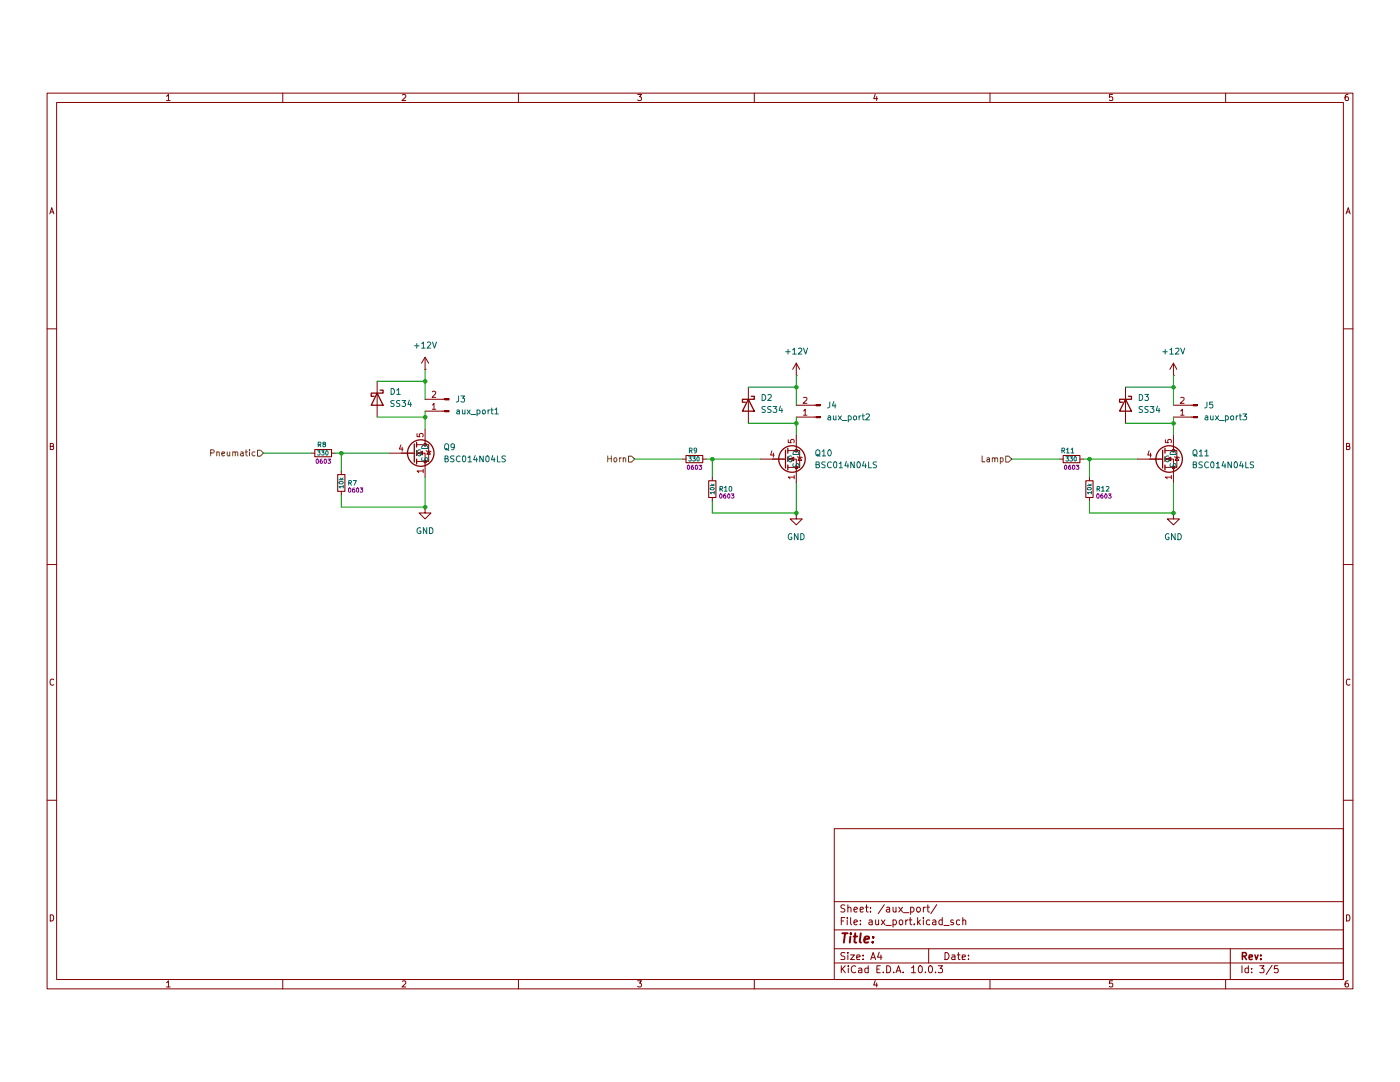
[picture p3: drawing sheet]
(kicad_sch
 (version 20260306)
 (generator "eeschema")
 (generator_version "10.0")
 (paper "A4")
 (lib_symbols
  (symbol "Connector:Conn_01x02_Pin"
   (pin_names
    (offset 1.016) (hide yes)) (exclude_from_sim no) (in_bom yes) (on_board yes)
   (in_pos_files yes)
   (duplicate_pin_numbers_are_jumpers no)
   (property "Reference" "J" (at 0 2.54 0) (show_name no) (do_not_autoplace no) (effects (font (size 1.27 1.27))))
   (property "Value" "Conn_01x02_Pin" (at 0 -5.08 0) (show_name no) (do_not_autoplace no) (effects (font (size 1.27 1.27))))
   (property "Footprint" "" (at 0 0 0) (show_name no) (do_not_autoplace no) (hide yes) (effects (font (size 1.27 1.27))))
   (property "Datasheet" "" (at 0 0 0) (show_name no) (do_not_autoplace no) (hide yes) (effects (font (size 1.27 1.27))))
   (property "Description" "Generic connector, single row, 01x02, script generated" (at 0 0 0) (show_name no) (do_not_autoplace no) (hide yes) (effects (font (size 1.27 1.27))))
   (property "ki_locked" "" (at 0 0 0) (show_name no) (do_not_autoplace no) (effects (font (size 1.27 1.27))))
   (symbol "Conn_01x02_Pin_1_1"
    (rectangle (start 0.8636 0.127) (end 0 -0.127) (stroke (width 0.1524) (type default)) (fill (type outline)))
    (rectangle (start 0.8636 -2.413) (end 0 -2.667) (stroke (width 0.1524) (type default)) (fill (type outline)))
    (polyline (pts (xy 1.27 0) (xy 0.8636 0)) (stroke (width 0.1524) (type default)) (fill (type none)))
    (polyline (pts (xy 1.27 -2.54) (xy 0.8636 -2.54)) (stroke (width 0.1524) (type default)) (fill (type none)))
    (pin passive line (at 5.08 0 180) (length 3.81) (name "Pin_1" (effects (font (size 1.27 1.27)))) (number "1" (effects (font (size 1.27 1.27)))))
    (pin passive line (at 5.08 -2.54 180) (length 3.81) (name "Pin_2" (effects (font (size 1.27 1.27)))) (number "2" (effects (font (size 1.27 1.27))))))
   (embedded_fonts no))
  (symbol "Device:R_Small"
   (pin_numbers (hide yes))
   (pin_names
    (offset 0.254) (hide yes)) (exclude_from_sim no) (in_bom yes) (on_board yes)
   (in_pos_files yes)
   (duplicate_pin_numbers_are_jumpers no)
   (property "Reference" "R" (at 0 0 90) (show_name no) (do_not_autoplace no) (effects (font (size 1.016 1.016))))
   (property "Value" "R_Small" (at 1.778 0 90) (show_name no) (do_not_autoplace no) (effects (font (size 1.27 1.27))))
   (property "Footprint" "" (at 0 0 0) (show_name no) (do_not_autoplace no) (hide yes) (effects (font (size 1.27 1.27))))
   (property "Datasheet" "" (at 0 0 0) (show_name no) (do_not_autoplace no) (hide yes) (effects (font (size 1.27 1.27))))
   (property "Description" "Resistor, small symbol" (at 0 0 0) (show_name no) (do_not_autoplace no) (hide yes) (effects (font (size 1.27 1.27))))
   (symbol "R_Small_0_1"
    (rectangle (start -0.762 1.778) (end 0.762 -1.778) (stroke (width 0.2032) (type default)) (fill (type none))))
   (symbol "R_Small_1_1"
    (pin passive line (at 0 2.54 270) (length 0.762) (name "" (effects (font (size 1.27 1.27)))) (number "1" (effects (font (size 1.27 1.27)))))
    (pin passive line (at 0 -2.54 90) (length 0.762) (name "" (effects (font (size 1.27 1.27)))) (number "2" (effects (font (size 1.27 1.27))))))
   (embedded_fonts no))
  (symbol "Diode:SS34"
   (pin_numbers (hide yes))
   (pin_names
    (offset 1.016) (hide yes)) (exclude_from_sim no) (in_bom yes) (on_board yes)
   (in_pos_files yes)
   (duplicate_pin_numbers_are_jumpers no)
   (property "Reference" "D" (at 0 2.54 0) (show_name no) (do_not_autoplace no) (effects (font (size 1.27 1.27))))
   (property "Value" "SS34" (at 0 -2.54 0) (show_name no) (do_not_autoplace no) (effects (font (size 1.27 1.27))))
   (property "Footprint" "Diode_SMD:D_SMA" (at 0 -4.445 0) (show_name no) (do_not_autoplace no) (hide yes) (effects (font (size 1.27 1.27))))
   (property "Datasheet" "https://www.vishay.com/docs/88751/ss32.pdf" (at 0 0 0) (show_name no) (do_not_autoplace no) (hide yes) (effects (font (size 1.27 1.27))))
   (property "Description" "40V 3A Schottky Diode, SMA" (at 0 0 0) (show_name no) (do_not_autoplace no) (hide yes) (effects (font (size 1.27 1.27))))
   (symbol "SS34_0_1"
    (polyline (pts (xy -1.905 0.635) (xy -1.905 1.27) (xy -1.27 1.27) (xy -1.27 -1.27) (xy -0.635 -1.27) (xy -0.635 -0.635)) (stroke (width 0.254) (type default)) (fill (type none)))
    (polyline (pts (xy 1.27 1.27) (xy 1.27 -1.27) (xy -1.27 0) (xy 1.27 1.27)) (stroke (width 0.254) (type default)) (fill (type none)))
    (polyline (pts (xy 1.27 0) (xy -1.27 0)) (stroke (width 0) (type default)) (fill (type none))))
   (symbol "SS34_1_1"
    (pin passive line (at -3.81 0 0) (length 2.54) (name "K" (effects (font (size 1.27 1.27)))) (number "1" (effects (font (size 1.27 1.27)))))
    (pin passive line (at 3.81 0 180) (length 2.54) (name "A" (effects (font (size 1.27 1.27)))) (number "2" (effects (font (size 1.27 1.27))))))
   (embedded_fonts no))
  (symbol "TrainDriver:BSC014N04LS" (exclude_from_sim no) (in_bom yes) (on_board yes)
   (in_pos_files yes)
   (duplicate_pin_numbers_are_jumpers no)
   (property "Reference" "Q" (at 0 0 0) (show_name no) (do_not_autoplace no) (effects (font (size 1.27 1.27))))
   (property "Value" "BSC014N04LS" (at 0 0 0) (show_name no) (do_not_autoplace no) (effects (font (size 1.27 1.27))))
   (property "Footprint" "Package_SON:Infineon_PG-TDSON-8_6.15x5.15mm" (at 0 0 0) (show_name no) (do_not_autoplace no) (hide yes) (effects (font (size 1.27 1.27))))
   (property "Datasheet" "" (at 0 0 0) (show_name no) (do_not_autoplace no) (hide yes) (effects (font (size 1.27 1.27))))
   (property "Description" "" (at 0 0 0) (show_name no) (do_not_autoplace no) (hide yes) (effects (font (size 1.27 1.27))))
   (symbol "BSC014N04LS_0_1"
    (polyline (pts (xy -4.826 4.445) (xy -4.826 0.635)) (stroke (width 0.254) (type default)) (fill (type none)))
    (polyline (pts (xy -4.826 2.54) (xy -7.62 2.54)) (stroke (width 0) (type default)) (fill (type none)))
    (polyline (pts (xy -4.318 4.826) (xy -4.318 3.81)) (stroke (width 0.254) (type default)) (fill (type none)))
    (polyline (pts (xy -4.318 3.048) (xy -4.318 2.032)) (stroke (width 0.254) (type default)) (fill (type none)))
    (polyline (pts (xy -4.318 1.27) (xy -4.318 0.254)) (stroke (width 0.254) (type default)) (fill (type none)))
    (polyline (pts (xy -4.318 0.762) (xy -1.778 0.762) (xy -1.778 4.318) (xy -4.318 4.318)) (stroke (width 0) (type default)) (fill (type none)))
    (polyline (pts (xy -4.064 2.54) (xy -3.048 2.921) (xy -3.048 2.159) (xy -4.064 2.54)) (stroke (width 0) (type default)) (fill (type outline)))
    (circle (center -3.429 2.54) (radius 2.794) (stroke (width 0.254) (type default)) (fill (type none)))
    (polyline (pts (xy -2.54 5.08) (xy -2.54 4.318)) (stroke (width 0) (type default)) (fill (type none)))
    (circle (center -2.54 4.318) (radius 0.254) (stroke (width 0) (type default)) (fill (type outline)))
    (circle (center -2.54 0.762) (radius 0.254) (stroke (width 0) (type default)) (fill (type outline)))
    (polyline (pts (xy -2.54 0) (xy -2.54 2.54) (xy -4.318 2.54)) (stroke (width 0) (type default)) (fill (type none)))
    (polyline (pts (xy -2.286 3.048) (xy -2.159 2.921) (xy -1.397 2.921) (xy -1.27 2.794)) (stroke (width 0) (type default)) (fill (type none)))
    (polyline (pts (xy -1.778 2.921) (xy -2.159 2.286) (xy -1.397 2.286) (xy -1.778 2.921)) (stroke (width 0) (type default)) (fill (type none))))
   (symbol "BSC014N04LS_1_1"
    (pin passive line (at -2.54 -2.54 90) (length 2.54) (name "S" (effects (font (size 1.27 1.27)))) (number "1" (effects (font (size 1.27 1.27)))))
    (pin passive line (at -2.54 -2.54 90) (length 2.54) (hide yes) (name "S" (effects (font (size 1.27 1.27)))) (number "2" (effects (font (size 1.27 1.27)))))
    (pin passive line (at -2.54 -2.54 90) (length 2.54) (hide yes) (name "S" (effects (font (size 1.27 1.27)))) (number "3" (effects (font (size 1.27 1.27)))))
    (pin input line (at -10.16 2.54 0) (length 5.08) (name "G" (effects (font (size 1.27 1.27)))) (number "4" (effects (font (size 1.27 1.27)))))
    (pin passive line (at -2.54 7.62 270) (length 2.54) (name "D" (effects (font (size 1.27 1.27)))) (number "5" (effects (font (size 1.27 1.27))))))
   (embedded_fonts no))
  (symbol "power:+12V"
   (power global)
   (pin_numbers (hide yes))
   (pin_names
    (offset 0) (hide yes)) (exclude_from_sim no) (in_bom yes) (on_board yes)
   (in_pos_files yes)
   (duplicate_pin_numbers_are_jumpers no)
   (property "Reference" "#PWR" (at 0 -3.81 0) (show_name no) (do_not_autoplace no) (hide yes) (effects (font (size 1.27 1.27))))
   (property "Value" "+12V" (at 0 3.556 0) (show_name no) (do_not_autoplace no) (effects (font (size 1.27 1.27))))
   (property "Footprint" "" (at 0 0 0) (show_name no) (do_not_autoplace no) (hide yes) (effects (font (size 1.27 1.27))))
   (property "Datasheet" "" (at 0 0 0) (show_name no) (do_not_autoplace no) (hide yes) (effects (font (size 1.27 1.27))))
   (property "Description" "Power symbol creates a global label with name \"+12V\"" (at 0 0 0) (show_name no) (do_not_autoplace no) (hide yes) (effects (font (size 1.27 1.27))))
   (symbol "+12V_0_1"
    (polyline (pts (xy -0.762 1.27) (xy 0 2.54)) (stroke (width 0) (type default)) (fill (type none)))
    (polyline (pts (xy 0 2.54) (xy 0.762 1.27)) (stroke (width 0) (type default)) (fill (type none)))
    (polyline (pts (xy 0 0) (xy 0 2.54)) (stroke (width 0) (type default)) (fill (type none))))
   (symbol "+12V_1_1"
    (pin power_in line (at 0 0 90) (length 0) (name "" (effects (font (size 1.27 1.27)))) (number "1" (effects (font (size 1.27 1.27))))))
   (embedded_fonts no))
  (symbol "power:GND"
   (power global)
   (pin_numbers (hide yes))
   (pin_names
    (offset 0) (hide yes)) (exclude_from_sim no) (in_bom yes) (on_board yes)
   (in_pos_files yes)
   (duplicate_pin_numbers_are_jumpers no)
   (property "Reference" "#PWR" (at 0 -6.35 0) (show_name no) (do_not_autoplace no) (hide yes) (effects (font (size 1.27 1.27))))
   (property "Value" "GND" (at 0 -3.81 0) (show_name no) (do_not_autoplace no) (effects (font (size 1.27 1.27))))
   (property "Footprint" "" (at 0 0 0) (show_name no) (do_not_autoplace no) (hide yes) (effects (font (size 1.27 1.27))))
   (property "Datasheet" "" (at 0 0 0) (show_name no) (do_not_autoplace no) (hide yes) (effects (font (size 1.27 1.27))))
   (property "Description" "Power symbol creates a global label with name \"GND\" , ground" (at 0 0 0) (show_name no) (do_not_autoplace no) (hide yes) (effects (font (size 1.27 1.27))))
   (symbol "GND_0_1"
    (polyline (pts (xy 0 0) (xy 0 -1.27) (xy 1.27 -1.27) (xy 0 -2.54) (xy -1.27 -1.27) (xy 0 -1.27)) (stroke (width 0) (type default)) (fill (type none))))
   (symbol "GND_1_1"
    (pin power_in line (at 0 0 270) (length 0) (name "" (effects (font (size 1.27 1.27)))) (number "1" (effects (font (size 1.27 1.27))))))
   (embedded_fonts no)))
 (junction
  (at 248.92 72.39)
  (diameter 0)
  (color 0 0 0 0))
 (junction
  (at 168.91 99.06)
  (diameter 0)
  (color 0 0 0 0))
 (junction
  (at 90.17 78.74)
  (diameter 0)
  (color 0 0 0 0))
 (junction
  (at 168.91 72.39)
  (diameter 0)
  (color 0 0 0 0))
 (junction
  (at 231.14 87.63)
  (diameter 0)
  (color 0 0 0 0))
 (junction
  (at 90.17 71.12)
  (diameter 0)
  (color 0 0 0 0))
 (junction
  (at 248.92 99.06)
  (diameter 0)
  (color 0 0 0 0))
 (junction
  (at 248.92 80.01)
  (diameter 0)
  (color 0 0 0 0))
 (junction
  (at 90.17 97.79)
  (diameter 0)
  (color 0 0 0 0))
 (junction
  (at 72.39 86.36)
  (diameter 0)
  (color 0 0 0 0))
 (junction
  (at 151.13 87.63)
  (diameter 0)
  (color 0 0 0 0))
 (junction
  (at 168.91 80.01)
  (diameter 0)
  (color 0 0 0 0))
 (wire
  (pts (xy 168.91 80.01) (xy 168.91 82.55))
  (stroke (width 0) (type default)))
 (wire
  (pts (xy 72.39 86.36) (xy 82.55 86.36))
  (stroke (width 0) (type default)))
 (wire
  (pts (xy 151.13 87.63) (xy 161.29 87.63))
  (stroke (width 0) (type default)))
 (wire
  (pts (xy 231.14 91.44) (xy 231.14 87.63))
  (stroke (width 0) (type default)))
 (wire
  (pts (xy 168.91 78.74) (xy 168.91 80.01))
  (stroke (width 0) (type default)))
 (wire
  (pts (xy 248.92 72.39) (xy 248.92 76.2))
  (stroke (width 0) (type default)))
 (wire
  (pts (xy 168.91 72.39) (xy 168.91 76.2))
  (stroke (width 0) (type default)))
 (wire
  (pts (xy 151.13 96.52) (xy 151.13 99.06))
  (stroke (width 0) (type default)))
 (wire
  (pts (xy 72.39 95.25) (xy 72.39 97.79))
  (stroke (width 0) (type default)))
 (wire
  (pts (xy 55.88 86.36) (xy 66.04 86.36))
  (stroke (width 0) (type default)))
 (wire
  (pts (xy 80.01 71.12) (xy 90.17 71.12))
  (stroke (width 0) (type default)))
 (wire
  (pts (xy 90.17 77.47) (xy 90.17 78.74))
  (stroke (width 0) (type default)))
 (wire
  (pts (xy 90.17 78.74) (xy 90.17 81.28))
  (stroke (width 0) (type default)))
 (wire
  (pts (xy 238.76 80.01) (xy 248.92 80.01))
  (stroke (width 0) (type default)))
 (wire
  (pts (xy 90.17 71.12) (xy 90.17 74.93))
  (stroke (width 0) (type default)))
 (wire
  (pts (xy 72.39 97.79) (xy 90.17 97.79))
  (stroke (width 0) (type default)))
 (wire
  (pts (xy 149.86 87.63) (xy 151.13 87.63))
  (stroke (width 0) (type default)))
 (wire
  (pts (xy 90.17 68.58) (xy 90.17 71.12))
  (stroke (width 0) (type default)))
 (wire
  (pts (xy 248.92 92.71) (xy 248.92 99.06))
  (stroke (width 0) (type default)))
 (wire
  (pts (xy 229.87 87.63) (xy 231.14 87.63))
  (stroke (width 0) (type default)))
 (wire
  (pts (xy 231.14 87.63) (xy 241.3 87.63))
  (stroke (width 0) (type default)))
 (wire
  (pts (xy 248.92 80.01) (xy 248.92 82.55))
  (stroke (width 0) (type default)))
 (wire
  (pts (xy 168.91 92.71) (xy 168.91 99.06))
  (stroke (width 0) (type default)))
 (wire
  (pts (xy 90.17 91.44) (xy 90.17 97.79))
  (stroke (width 0) (type default)))
 (wire
  (pts (xy 158.75 80.01) (xy 168.91 80.01))
  (stroke (width 0) (type default)))
 (wire
  (pts (xy 151.13 91.44) (xy 151.13 87.63))
  (stroke (width 0) (type default)))
 (wire
  (pts (xy 71.12 86.36) (xy 72.39 86.36))
  (stroke (width 0) (type default)))
 (wire
  (pts (xy 248.92 69.85) (xy 248.92 72.39))
  (stroke (width 0) (type default)))
 (wire
  (pts (xy 214.63 87.63) (xy 224.79 87.63))
  (stroke (width 0) (type default)))
 (wire
  (pts (xy 231.14 99.06) (xy 248.92 99.06))
  (stroke (width 0) (type default)))
 (wire
  (pts (xy 231.14 96.52) (xy 231.14 99.06))
  (stroke (width 0) (type default)))
 (wire
  (pts (xy 151.13 99.06) (xy 168.91 99.06))
  (stroke (width 0) (type default)))
 (wire
  (pts (xy 134.62 87.63) (xy 144.78 87.63))
  (stroke (width 0) (type default)))
 (wire
  (pts (xy 158.75 72.39) (xy 168.91 72.39))
  (stroke (width 0) (type default)))
 (wire
  (pts (xy 80.01 78.74) (xy 90.17 78.74))
  (stroke (width 0) (type default)))
 (wire
  (pts (xy 248.92 78.74) (xy 248.92 80.01))
  (stroke (width 0) (type default)))
 (wire
  (pts (xy 72.39 90.17) (xy 72.39 86.36))
  (stroke (width 0) (type default)))
 (wire
  (pts (xy 168.91 69.85) (xy 168.91 72.39))
  (stroke (width 0) (type default)))
 (wire
  (pts (xy 238.76 72.39) (xy 248.92 72.39))
  (stroke (width 0) (type default)))
 (hierarchical_label "Horn"
  (shape input)
  (at 134.62 87.63 180)
  (effects (font (size 1.27 1.27)) (justify right)))
 (hierarchical_label "Lamp"
  (shape input)
  (at 214.63 87.63 180)
  (effects (font (size 1.27 1.27)) (justify right)))
 (hierarchical_label "Pneumatic"
  (shape input)
  (at 55.88 86.36 180)
  (effects (font (size 1.27 1.27)) (justify right)))
 (symbol
  (lib_id "Connector:Conn_01x02_Pin")
  (at 95.25 77.47 180)
  (unit 1)
  (body_style 1)
  (exclude_from_sim no)
  (in_bom yes)
  (on_board yes)
  (in_pos_files yes)
  (dnp no)
  (fields_autoplaced yes)
  (property "Reference" "J3" (at 96.52 74.9299 0) (show_name no) (do_not_autoplace no) (effects (font (size 1.27 1.27)) (justify right)))
  (property "Value" "aux_port1" (at 96.52 77.4699 0) (show_name no) (do_not_autoplace no) (effects (font (size 1.27 1.27)) (justify right)))
  (property "Footprint" "Connector_AMASS:AMASS_XT30PW-M_1x02_P2.50mm_Horizontal" (at 95.25 77.47 0) (hide yes) (show_name no) (do_not_autoplace no) (effects (font (size 1.27 1.27))))
  (property "Datasheet" "" (at 95.25 77.47 0) (hide yes) (show_name no) (do_not_autoplace no) (effects (font (size 1.27 1.27))))
  (property "Description" "Generic connector, single row, 01x02, script generated" (at 95.25 77.47 0) (hide yes) (show_name no) (do_not_autoplace no) (effects (font (size 1.27 1.27))))
  (property "JLCPCB Part #" "" (at 95.25 77.47 0) (hide yes) (show_name no) (do_not_autoplace no) (effects (font (size 1.27 1.27))))
  (pin "1")
  (pin "2"))
 (symbol
  (lib_id "power:GND")
  (at 168.91 99.06 0)
  (unit 1)
  (body_style 1)
  (exclude_from_sim no)
  (in_bom yes)
  (on_board yes)
  (in_pos_files yes)
  (dnp no)
  (fields_autoplaced yes)
  (property "Reference" "#PWR032" (at 168.91 105.41 0) (hide yes) (show_name no) (do_not_autoplace no) (effects (font (size 1.27 1.27))))
  (property "Value" "GND" (at 168.91 104.14 0) (show_name no) (do_not_autoplace no) (effects (font (size 1.27 1.27))))
  (property "Footprint" "" (at 168.91 99.06 0) (hide yes) (show_name no) (do_not_autoplace no) (effects (font (size 1.27 1.27))))
  (property "Datasheet" "" (at 168.91 99.06 0) (hide yes) (show_name no) (do_not_autoplace no) (effects (font (size 1.27 1.27))))
  (property "Description" "Power symbol creates a global label with name \"GND\" , ground" (at 168.91 99.06 0) (hide yes) (show_name no) (do_not_autoplace no) (effects (font (size 1.27 1.27))))
  (pin "1"))
 (symbol
  (lib_id "TrainDriver:BSC014N04LS")
  (at 171.45 90.17 0)
  (unit 1)
  (body_style 1)
  (exclude_from_sim no)
  (in_bom yes)
  (on_board yes)
  (in_pos_files yes)
  (dnp no)
  (fields_autoplaced yes)
  (property "Reference" "Q10" (at 172.72 86.3599 0) (show_name no) (do_not_autoplace no) (effects (font (size 1.27 1.27)) (justify left)))
  (property "Value" "BSC014N04LS" (at 172.72 88.8999 0) (show_name no) (do_not_autoplace no) (effects (font (size 1.27 1.27)) (justify left)))
  (property "Footprint" "Package_SON:Infineon_PG-TDSON-8_6.15x5.15mm" (at 171.45 90.17 0) (hide yes) (show_name no) (do_not_autoplace no) (effects (font (size 1.27 1.27))))
  (property "Datasheet" "" (at 171.45 90.17 0) (hide yes) (show_name no) (do_not_autoplace no) (effects (font (size 1.27 1.27))))
  (property "Description" "" (at 171.45 90.17 0) (hide yes) (show_name no) (do_not_autoplace no) (effects (font (size 1.27 1.27))))
  (property "JLCPCB Part #" "" (at 171.45 90.17 0) (hide yes) (show_name no) (do_not_autoplace no) (effects (font (size 1.27 1.27))))
  (pin "4")
  (pin "2")
  (pin "3")
  (pin "1")
  (pin "5"))
 (symbol
  (lib_id "Device:R_Small")
  (at 147.32 87.63 90)
  (unit 1)
  (body_style 1)
  (exclude_from_sim no)
  (in_bom yes)
  (on_board yes)
  (in_pos_files yes)
  (dnp no)
  (property "Reference" "R9" (at 148.082 85.852 90) (show_name no) (do_not_autoplace no) (effects (font (size 1.016 1.016)) (justify left)))
  (property "Value" "330" (at 148.59 87.63 90) (show_name no) (do_not_autoplace no) (effects (font (size 0.889 0.889)) (justify left)))
  (property "Footprint" "Resistor_SMD:R_0603_1608Metric" (at 147.32 87.63 0) (hide yes) (show_name no) (do_not_autoplace no) (effects (font (size 1.27 1.27))))
  (property "Datasheet" "" (at 147.32 87.63 0) (hide yes) (show_name no) (do_not_autoplace no) (effects (font (size 1.27 1.27))))
  (property "Description" "Resistor, small symbol" (at 147.32 87.63 0) (hide yes) (show_name no) (do_not_autoplace no) (effects (font (size 1.27 1.27))))
  (property "Package" "0603" (at 147.32 89.408 90) (show_name no) (do_not_autoplace no) (effects (font (size 0.889 0.889))))
  (property "JLCPCB Part #" "" (at 147.32 87.63 90) (hide yes) (show_name no) (do_not_autoplace no) (effects (font (size 1.27 1.27))))
  (pin "1")
  (pin "2"))
 (symbol
  (lib_id "Device:R_Small")
  (at 151.13 93.98 0)
  (unit 1)
  (body_style 1)
  (exclude_from_sim no)
  (in_bom yes)
  (on_board yes)
  (in_pos_files yes)
  (dnp no)
  (property "Reference" "R10" (at 152.4 93.98 0) (show_name no) (do_not_autoplace no) (effects (font (size 1.016 1.016)) (justify left)))
  (property "Value" "10k" (at 151.13 95.25 90) (show_name no) (do_not_autoplace no) (effects (font (size 0.889 0.889)) (justify left)))
  (property "Footprint" "Resistor_SMD:R_0603_1608Metric" (at 151.13 93.98 0) (hide yes) (show_name no) (do_not_autoplace no) (effects (font (size 1.27 1.27))))
  (property "Datasheet" "" (at 151.13 93.98 0) (hide yes) (show_name no) (do_not_autoplace no) (effects (font (size 1.27 1.27))))
  (property "Description" "Resistor, small symbol" (at 151.13 93.98 0) (hide yes) (show_name no) (do_not_autoplace no) (effects (font (size 1.27 1.27))))
  (property "Package" "0603" (at 154.178 95.504 0) (show_name no) (do_not_autoplace no) (effects (font (size 0.889 0.889))))
  (property "JLCPCB Part #" "" (at 151.13 93.98 0) (hide yes) (show_name no) (do_not_autoplace no) (effects (font (size 1.27 1.27))))
  (pin "1")
  (pin "2"))
 (symbol
  (lib_id "Diode:SS34")
  (at 158.75 76.2 270)
  (unit 1)
  (body_style 1)
  (exclude_from_sim no)
  (in_bom yes)
  (on_board yes)
  (in_pos_files yes)
  (dnp no)
  (fields_autoplaced yes)
  (property "Reference" "D2" (at 161.29 74.6124 90) (show_name no) (do_not_autoplace no) (effects (font (size 1.27 1.27)) (justify left)))
  (property "Value" "SS34" (at 161.29 77.1524 90) (show_name no) (do_not_autoplace no) (effects (font (size 1.27 1.27)) (justify left)))
  (property "Footprint" "Diode_SMD:D_SMA" (at 154.305 76.2 0) (hide yes) (show_name no) (do_not_autoplace no) (effects (font (size 1.27 1.27))))
  (property "Datasheet" "https://www.vishay.com/docs/88751/ss32.pdf" (at 158.75 76.2 0) (hide yes) (show_name no) (do_not_autoplace no) (effects (font (size 1.27 1.27))))
  (property "Description" "40V 3A Schottky Diode, SMA" (at 158.75 76.2 0) (hide yes) (show_name no) (do_not_autoplace no) (effects (font (size 1.27 1.27))))
  (property "JLCPCB Part #" "" (at 158.75 76.2 90) (hide yes) (show_name no) (do_not_autoplace no) (effects (font (size 1.27 1.27))))
  (pin "1")
  (pin "2"))
 (symbol
  (lib_id "Diode:SS34")
  (at 80.01 74.93 270)
  (unit 1)
  (body_style 1)
  (exclude_from_sim no)
  (in_bom yes)
  (on_board yes)
  (in_pos_files yes)
  (dnp no)
  (fields_autoplaced yes)
  (property "Reference" "D1" (at 82.55 73.3424 90) (show_name no) (do_not_autoplace no) (effects (font (size 1.27 1.27)) (justify left)))
  (property "Value" "SS34" (at 82.55 75.8824 90) (show_name no) (do_not_autoplace no) (effects (font (size 1.27 1.27)) (justify left)))
  (property "Footprint" "Diode_SMD:D_SMA" (at 75.565 74.93 0) (hide yes) (show_name no) (do_not_autoplace no) (effects (font (size 1.27 1.27))))
  (property "Datasheet" "https://www.vishay.com/docs/88751/ss32.pdf" (at 80.01 74.93 0) (hide yes) (show_name no) (do_not_autoplace no) (effects (font (size 1.27 1.27))))
  (property "Description" "40V 3A Schottky Diode, SMA" (at 80.01 74.93 0) (hide yes) (show_name no) (do_not_autoplace no) (effects (font (size 1.27 1.27))))
  (property "JLCPCB Part #" "" (at 80.01 74.93 90) (hide yes) (show_name no) (do_not_autoplace no) (effects (font (size 1.27 1.27))))
  (pin "1")
  (pin "2"))
 (symbol
  (lib_id "Connector:Conn_01x02_Pin")
  (at 254 78.74 180)
  (unit 1)
  (body_style 1)
  (exclude_from_sim no)
  (in_bom yes)
  (on_board yes)
  (in_pos_files yes)
  (dnp no)
  (fields_autoplaced yes)
  (property "Reference" "J5" (at 255.27 76.1999 0) (show_name no) (do_not_autoplace no) (effects (font (size 1.27 1.27)) (justify right)))
  (property "Value" "aux_port3" (at 255.27 78.7399 0) (show_name no) (do_not_autoplace no) (effects (font (size 1.27 1.27)) (justify right)))
  (property "Footprint" "Connector_AMASS:AMASS_XT30PW-M_1x02_P2.50mm_Horizontal" (at 254 78.74 0) (hide yes) (show_name no) (do_not_autoplace no) (effects (font (size 1.27 1.27))))
  (property "Datasheet" "" (at 254 78.74 0) (hide yes) (show_name no) (do_not_autoplace no) (effects (font (size 1.27 1.27))))
  (property "Description" "Generic connector, single row, 01x02, script generated" (at 254 78.74 0) (hide yes) (show_name no) (do_not_autoplace no) (effects (font (size 1.27 1.27))))
  (property "JLCPCB Part #" "" (at 254 78.74 0) (hide yes) (show_name no) (do_not_autoplace no) (effects (font (size 1.27 1.27))))
  (pin "1")
  (pin "2"))
 (symbol
  (lib_id "TrainDriver:BSC014N04LS")
  (at 92.71 88.9 0)
  (unit 1)
  (body_style 1)
  (exclude_from_sim no)
  (in_bom yes)
  (on_board yes)
  (in_pos_files yes)
  (dnp no)
  (fields_autoplaced yes)
  (property "Reference" "Q9" (at 93.98 85.0899 0) (show_name no) (do_not_autoplace no) (effects (font (size 1.27 1.27)) (justify left)))
  (property "Value" "BSC014N04LS" (at 93.98 87.6299 0) (show_name no) (do_not_autoplace no) (effects (font (size 1.27 1.27)) (justify left)))
  (property "Footprint" "Package_SON:Infineon_PG-TDSON-8_6.15x5.15mm" (at 92.71 88.9 0) (hide yes) (show_name no) (do_not_autoplace no) (effects (font (size 1.27 1.27))))
  (property "Datasheet" "" (at 92.71 88.9 0) (hide yes) (show_name no) (do_not_autoplace no) (effects (font (size 1.27 1.27))))
  (property "Description" "" (at 92.71 88.9 0) (hide yes) (show_name no) (do_not_autoplace no) (effects (font (size 1.27 1.27))))
  (property "JLCPCB Part #" "" (at 92.71 88.9 0) (hide yes) (show_name no) (do_not_autoplace no) (effects (font (size 1.27 1.27))))
  (pin "4")
  (pin "2")
  (pin "3")
  (pin "1")
  (pin "5"))
 (symbol
  (lib_id "power:+12V")
  (at 248.92 69.85 0)
  (unit 1)
  (body_style 1)
  (exclude_from_sim no)
  (in_bom yes)
  (on_board yes)
  (in_pos_files yes)
  (dnp no)
  (fields_autoplaced yes)
  (property "Reference" "#PWR033" (at 248.92 73.66 0) (hide yes) (show_name no) (do_not_autoplace no) (effects (font (size 1.27 1.27))))
  (property "Value" "+12V" (at 248.92 64.77 0) (show_name no) (do_not_autoplace no) (effects (font (size 1.27 1.27))))
  (property "Footprint" "" (at 248.92 69.85 0) (hide yes) (show_name no) (do_not_autoplace no) (effects (font (size 1.27 1.27))))
  (property "Datasheet" "" (at 248.92 69.85 0) (hide yes) (show_name no) (do_not_autoplace no) (effects (font (size 1.27 1.27))))
  (property "Description" "Power symbol creates a global label with name \"+12V\"" (at 248.92 69.85 0) (hide yes) (show_name no) (do_not_autoplace no) (effects (font (size 1.27 1.27))))
  (pin "1"))
 (symbol
  (lib_id "Device:R_Small")
  (at 72.39 92.71 0)
  (unit 1)
  (body_style 1)
  (exclude_from_sim no)
  (in_bom yes)
  (on_board yes)
  (in_pos_files yes)
  (dnp no)
  (property "Reference" "R7" (at 73.66 92.71 0) (show_name no) (do_not_autoplace no) (effects (font (size 1.016 1.016)) (justify left)))
  (property "Value" "10k" (at 72.39 93.98 90) (show_name no) (do_not_autoplace no) (effects (font (size 0.889 0.889)) (justify left)))
  (property "Footprint" "Resistor_SMD:R_0603_1608Metric" (at 72.39 92.71 0) (hide yes) (show_name no) (do_not_autoplace no) (effects (font (size 1.27 1.27))))
  (property "Datasheet" "" (at 72.39 92.71 0) (hide yes) (show_name no) (do_not_autoplace no) (effects (font (size 1.27 1.27))))
  (property "Description" "Resistor, small symbol" (at 72.39 92.71 0) (hide yes) (show_name no) (do_not_autoplace no) (effects (font (size 1.27 1.27))))
  (property "Package" "0603" (at 75.438 94.234 0) (show_name no) (do_not_autoplace no) (effects (font (size 0.889 0.889))))
  (property "JLCPCB Part #" "" (at 72.39 92.71 0) (hide yes) (show_name no) (do_not_autoplace no) (effects (font (size 1.27 1.27))))
  (pin "1")
  (pin "2"))
 (symbol
  (lib_id "power:GND")
  (at 248.92 99.06 0)
  (unit 1)
  (body_style 1)
  (exclude_from_sim no)
  (in_bom yes)
  (on_board yes)
  (in_pos_files yes)
  (dnp no)
  (fields_autoplaced yes)
  (property "Reference" "#PWR034" (at 248.92 105.41 0) (hide yes) (show_name no) (do_not_autoplace no) (effects (font (size 1.27 1.27))))
  (property "Value" "GND" (at 248.92 104.14 0) (show_name no) (do_not_autoplace no) (effects (font (size 1.27 1.27))))
  (property "Footprint" "" (at 248.92 99.06 0) (hide yes) (show_name no) (do_not_autoplace no) (effects (font (size 1.27 1.27))))
  (property "Datasheet" "" (at 248.92 99.06 0) (hide yes) (show_name no) (do_not_autoplace no) (effects (font (size 1.27 1.27))))
  (property "Description" "Power symbol creates a global label with name \"GND\" , ground" (at 248.92 99.06 0) (hide yes) (show_name no) (do_not_autoplace no) (effects (font (size 1.27 1.27))))
  (pin "1"))
 (symbol
  (lib_id "TrainDriver:BSC014N04LS")
  (at 251.46 90.17 0)
  (unit 1)
  (body_style 1)
  (exclude_from_sim no)
  (in_bom yes)
  (on_board yes)
  (in_pos_files yes)
  (dnp no)
  (fields_autoplaced yes)
  (property "Reference" "Q11" (at 252.73 86.3599 0) (show_name no) (do_not_autoplace no) (effects (font (size 1.27 1.27)) (justify left)))
  (property "Value" "BSC014N04LS" (at 252.73 88.8999 0) (show_name no) (do_not_autoplace no) (effects (font (size 1.27 1.27)) (justify left)))
  (property "Footprint" "Package_SON:Infineon_PG-TDSON-8_6.15x5.15mm" (at 251.46 90.17 0) (hide yes) (show_name no) (do_not_autoplace no) (effects (font (size 1.27 1.27))))
  (property "Datasheet" "" (at 251.46 90.17 0) (hide yes) (show_name no) (do_not_autoplace no) (effects (font (size 1.27 1.27))))
  (property "Description" "" (at 251.46 90.17 0) (hide yes) (show_name no) (do_not_autoplace no) (effects (font (size 1.27 1.27))))
  (property "JLCPCB Part #" "" (at 251.46 90.17 0) (hide yes) (show_name no) (do_not_autoplace no) (effects (font (size 1.27 1.27))))
  (pin "4")
  (pin "2")
  (pin "3")
  (pin "1")
  (pin "5"))
 (symbol
  (lib_id "Connector:Conn_01x02_Pin")
  (at 173.99 78.74 180)
  (unit 1)
  (body_style 1)
  (exclude_from_sim no)
  (in_bom yes)
  (on_board yes)
  (in_pos_files yes)
  (dnp no)
  (fields_autoplaced yes)
  (property "Reference" "J4" (at 175.26 76.1999 0) (show_name no) (do_not_autoplace no) (effects (font (size 1.27 1.27)) (justify right)))
  (property "Value" "aux_port2" (at 175.26 78.7399 0) (show_name no) (do_not_autoplace no) (effects (font (size 1.27 1.27)) (justify right)))
  (property "Footprint" "Connector_AMASS:AMASS_XT30PW-M_1x02_P2.50mm_Horizontal" (at 173.99 78.74 0) (hide yes) (show_name no) (do_not_autoplace no) (effects (font (size 1.27 1.27))))
  (property "Datasheet" "" (at 173.99 78.74 0) (hide yes) (show_name no) (do_not_autoplace no) (effects (font (size 1.27 1.27))))
  (property "Description" "Generic connector, single row, 01x02, script generated" (at 173.99 78.74 0) (hide yes) (show_name no) (do_not_autoplace no) (effects (font (size 1.27 1.27))))
  (property "JLCPCB Part #" "" (at 173.99 78.74 0) (hide yes) (show_name no) (do_not_autoplace no) (effects (font (size 1.27 1.27))))
  (pin "1")
  (pin "2"))
 (symbol
  (lib_id "power:+12V")
  (at 90.17 68.58 0)
  (unit 1)
  (body_style 1)
  (exclude_from_sim no)
  (in_bom yes)
  (on_board yes)
  (in_pos_files yes)
  (dnp no)
  (fields_autoplaced yes)
  (property "Reference" "#PWR030" (at 90.17 72.39 0) (hide yes) (show_name no) (do_not_autoplace no) (effects (font (size 1.27 1.27))))
  (property "Value" "+12V" (at 90.17 63.5 0) (show_name no) (do_not_autoplace no) (effects (font (size 1.27 1.27))))
  (property "Footprint" "" (at 90.17 68.58 0) (hide yes) (show_name no) (do_not_autoplace no) (effects (font (size 1.27 1.27))))
  (property "Datasheet" "" (at 90.17 68.58 0) (hide yes) (show_name no) (do_not_autoplace no) (effects (font (size 1.27 1.27))))
  (property "Description" "Power symbol creates a global label with name \"+12V\"" (at 90.17 68.58 0) (hide yes) (show_name no) (do_not_autoplace no) (effects (font (size 1.27 1.27))))
  (pin "1"))
 (symbol
  (lib_id "Diode:SS34")
  (at 238.76 76.2 270)
  (unit 1)
  (body_style 1)
  (exclude_from_sim no)
  (in_bom yes)
  (on_board yes)
  (in_pos_files yes)
  (dnp no)
  (fields_autoplaced yes)
  (property "Reference" "D3" (at 241.3 74.6124 90) (show_name no) (do_not_autoplace no) (effects (font (size 1.27 1.27)) (justify left)))
  (property "Value" "SS34" (at 241.3 77.1524 90) (show_name no) (do_not_autoplace no) (effects (font (size 1.27 1.27)) (justify left)))
  (property "Footprint" "Diode_SMD:D_SMA" (at 234.315 76.2 0) (hide yes) (show_name no) (do_not_autoplace no) (effects (font (size 1.27 1.27))))
  (property "Datasheet" "https://www.vishay.com/docs/88751/ss32.pdf" (at 238.76 76.2 0) (hide yes) (show_name no) (do_not_autoplace no) (effects (font (size 1.27 1.27))))
  (property "Description" "40V 3A Schottky Diode, SMA" (at 238.76 76.2 0) (hide yes) (show_name no) (do_not_autoplace no) (effects (font (size 1.27 1.27))))
  (property "JLCPCB Part #" "" (at 238.76 76.2 90) (hide yes) (show_name no) (do_not_autoplace no) (effects (font (size 1.27 1.27))))
  (pin "1")
  (pin "2"))
 (symbol
  (lib_id "power:+12V")
  (at 168.91 69.85 0)
  (unit 1)
  (body_style 1)
  (exclude_from_sim no)
  (in_bom yes)
  (on_board yes)
  (in_pos_files yes)
  (dnp no)
  (fields_autoplaced yes)
  (property "Reference" "#PWR031" (at 168.91 73.66 0) (hide yes) (show_name no) (do_not_autoplace no) (effects (font (size 1.27 1.27))))
  (property "Value" "+12V" (at 168.91 64.77 0) (show_name no) (do_not_autoplace no) (effects (font (size 1.27 1.27))))
  (property "Footprint" "" (at 168.91 69.85 0) (hide yes) (show_name no) (do_not_autoplace no) (effects (font (size 1.27 1.27))))
  (property "Datasheet" "" (at 168.91 69.85 0) (hide yes) (show_name no) (do_not_autoplace no) (effects (font (size 1.27 1.27))))
  (property "Description" "Power symbol creates a global label with name \"+12V\"" (at 168.91 69.85 0) (hide yes) (show_name no) (do_not_autoplace no) (effects (font (size 1.27 1.27))))
  (pin "1"))
 (symbol
  (lib_id "Device:R_Small")
  (at 68.58 86.36 90)
  (unit 1)
  (body_style 1)
  (exclude_from_sim no)
  (in_bom yes)
  (on_board yes)
  (in_pos_files yes)
  (dnp no)
  (property "Reference" "R8" (at 69.342 84.582 90) (show_name no) (do_not_autoplace no) (effects (font (size 1.016 1.016)) (justify left)))
  (property "Value" "330" (at 69.85 86.36 90) (show_name no) (do_not_autoplace no) (effects (font (size 0.889 0.889)) (justify left)))
  (property "Footprint" "Resistor_SMD:R_0603_1608Metric" (at 68.58 86.36 0) (hide yes) (show_name no) (do_not_autoplace no) (effects (font (size 1.27 1.27))))
  (property "Datasheet" "" (at 68.58 86.36 0) (hide yes) (show_name no) (do_not_autoplace no) (effects (font (size 1.27 1.27))))
  (property "Description" "Resistor, small symbol" (at 68.58 86.36 0) (hide yes) (show_name no) (do_not_autoplace no) (effects (font (size 1.27 1.27))))
  (property "Package" "0603" (at 68.58 88.138 90) (show_name no) (do_not_autoplace no) (effects (font (size 0.889 0.889))))
  (property "JLCPCB Part #" "" (at 68.58 86.36 90) (hide yes) (show_name no) (do_not_autoplace no) (effects (font (size 1.27 1.27))))
  (pin "1")
  (pin "2"))
 (symbol
  (lib_id "Device:R_Small")
  (at 231.14 93.98 0)
  (unit 1)
  (body_style 1)
  (exclude_from_sim no)
  (in_bom yes)
  (on_board yes)
  (in_pos_files yes)
  (dnp no)
  (property "Reference" "R12" (at 232.41 93.98 0) (show_name no) (do_not_autoplace no) (effects (font (size 1.016 1.016)) (justify left)))
  (property "Value" "10k" (at 231.14 95.25 90) (show_name no) (do_not_autoplace no) (effects (font (size 0.889 0.889)) (justify left)))
  (property "Footprint" "Resistor_SMD:R_0603_1608Metric" (at 231.14 93.98 0) (hide yes) (show_name no) (do_not_autoplace no) (effects (font (size 1.27 1.27))))
  (property "Datasheet" "" (at 231.14 93.98 0) (hide yes) (show_name no) (do_not_autoplace no) (effects (font (size 1.27 1.27))))
  (property "Description" "Resistor, small symbol" (at 231.14 93.98 0) (hide yes) (show_name no) (do_not_autoplace no) (effects (font (size 1.27 1.27))))
  (property "Package" "0603" (at 234.188 95.504 0) (show_name no) (do_not_autoplace no) (effects (font (size 0.889 0.889))))
  (property "JLCPCB Part #" "" (at 231.14 93.98 0) (hide yes) (show_name no) (do_not_autoplace no) (effects (font (size 1.27 1.27))))
  (pin "1")
  (pin "2"))
 (symbol
  (lib_id "power:GND")
  (at 90.17 97.79 0)
  (unit 1)
  (body_style 1)
  (exclude_from_sim no)
  (in_bom yes)
  (on_board yes)
  (in_pos_files yes)
  (dnp no)
  (fields_autoplaced yes)
  (property "Reference" "#PWR029" (at 90.17 104.14 0) (hide yes) (show_name no) (do_not_autoplace no) (effects (font (size 1.27 1.27))))
  (property "Value" "GND" (at 90.17 102.87 0) (show_name no) (do_not_autoplace no) (effects (font (size 1.27 1.27))))
  (property "Footprint" "" (at 90.17 97.79 0) (hide yes) (show_name no) (do_not_autoplace no) (effects (font (size 1.27 1.27))))
  (property "Datasheet" "" (at 90.17 97.79 0) (hide yes) (show_name no) (do_not_autoplace no) (effects (font (size 1.27 1.27))))
  (property "Description" "Power symbol creates a global label with name \"GND\" , ground" (at 90.17 97.79 0) (hide yes) (show_name no) (do_not_autoplace no) (effects (font (size 1.27 1.27))))
  (pin "1"))
 (symbol
  (lib_id "Device:R_Small")
  (at 227.33 87.63 90)
  (unit 1)
  (body_style 1)
  (exclude_from_sim no)
  (in_bom yes)
  (on_board yes)
  (in_pos_files yes)
  (dnp no)
  (property "Reference" "R11" (at 228.092 85.852 90) (show_name no) (do_not_autoplace no) (effects (font (size 1.016 1.016)) (justify left)))
  (property "Value" "330" (at 228.6 87.63 90) (show_name no) (do_not_autoplace no) (effects (font (size 0.889 0.889)) (justify left)))
  (property "Footprint" "Resistor_SMD:R_0603_1608Metric" (at 227.33 87.63 0) (hide yes) (show_name no) (do_not_autoplace no) (effects (font (size 1.27 1.27))))
  (property "Datasheet" "" (at 227.33 87.63 0) (hide yes) (show_name no) (do_not_autoplace no) (effects (font (size 1.27 1.27))))
  (property "Description" "Resistor, small symbol" (at 227.33 87.63 0) (hide yes) (show_name no) (do_not_autoplace no) (effects (font (size 1.27 1.27))))
  (property "Package" "0603" (at 227.33 89.408 90) (show_name no) (do_not_autoplace no) (effects (font (size 0.889 0.889))))
  (property "JLCPCB Part #" "" (at 227.33 87.63 90) (hide yes) (show_name no) (do_not_autoplace no) (effects (font (size 1.27 1.27))))
  (pin "1")
  (pin "2")))
